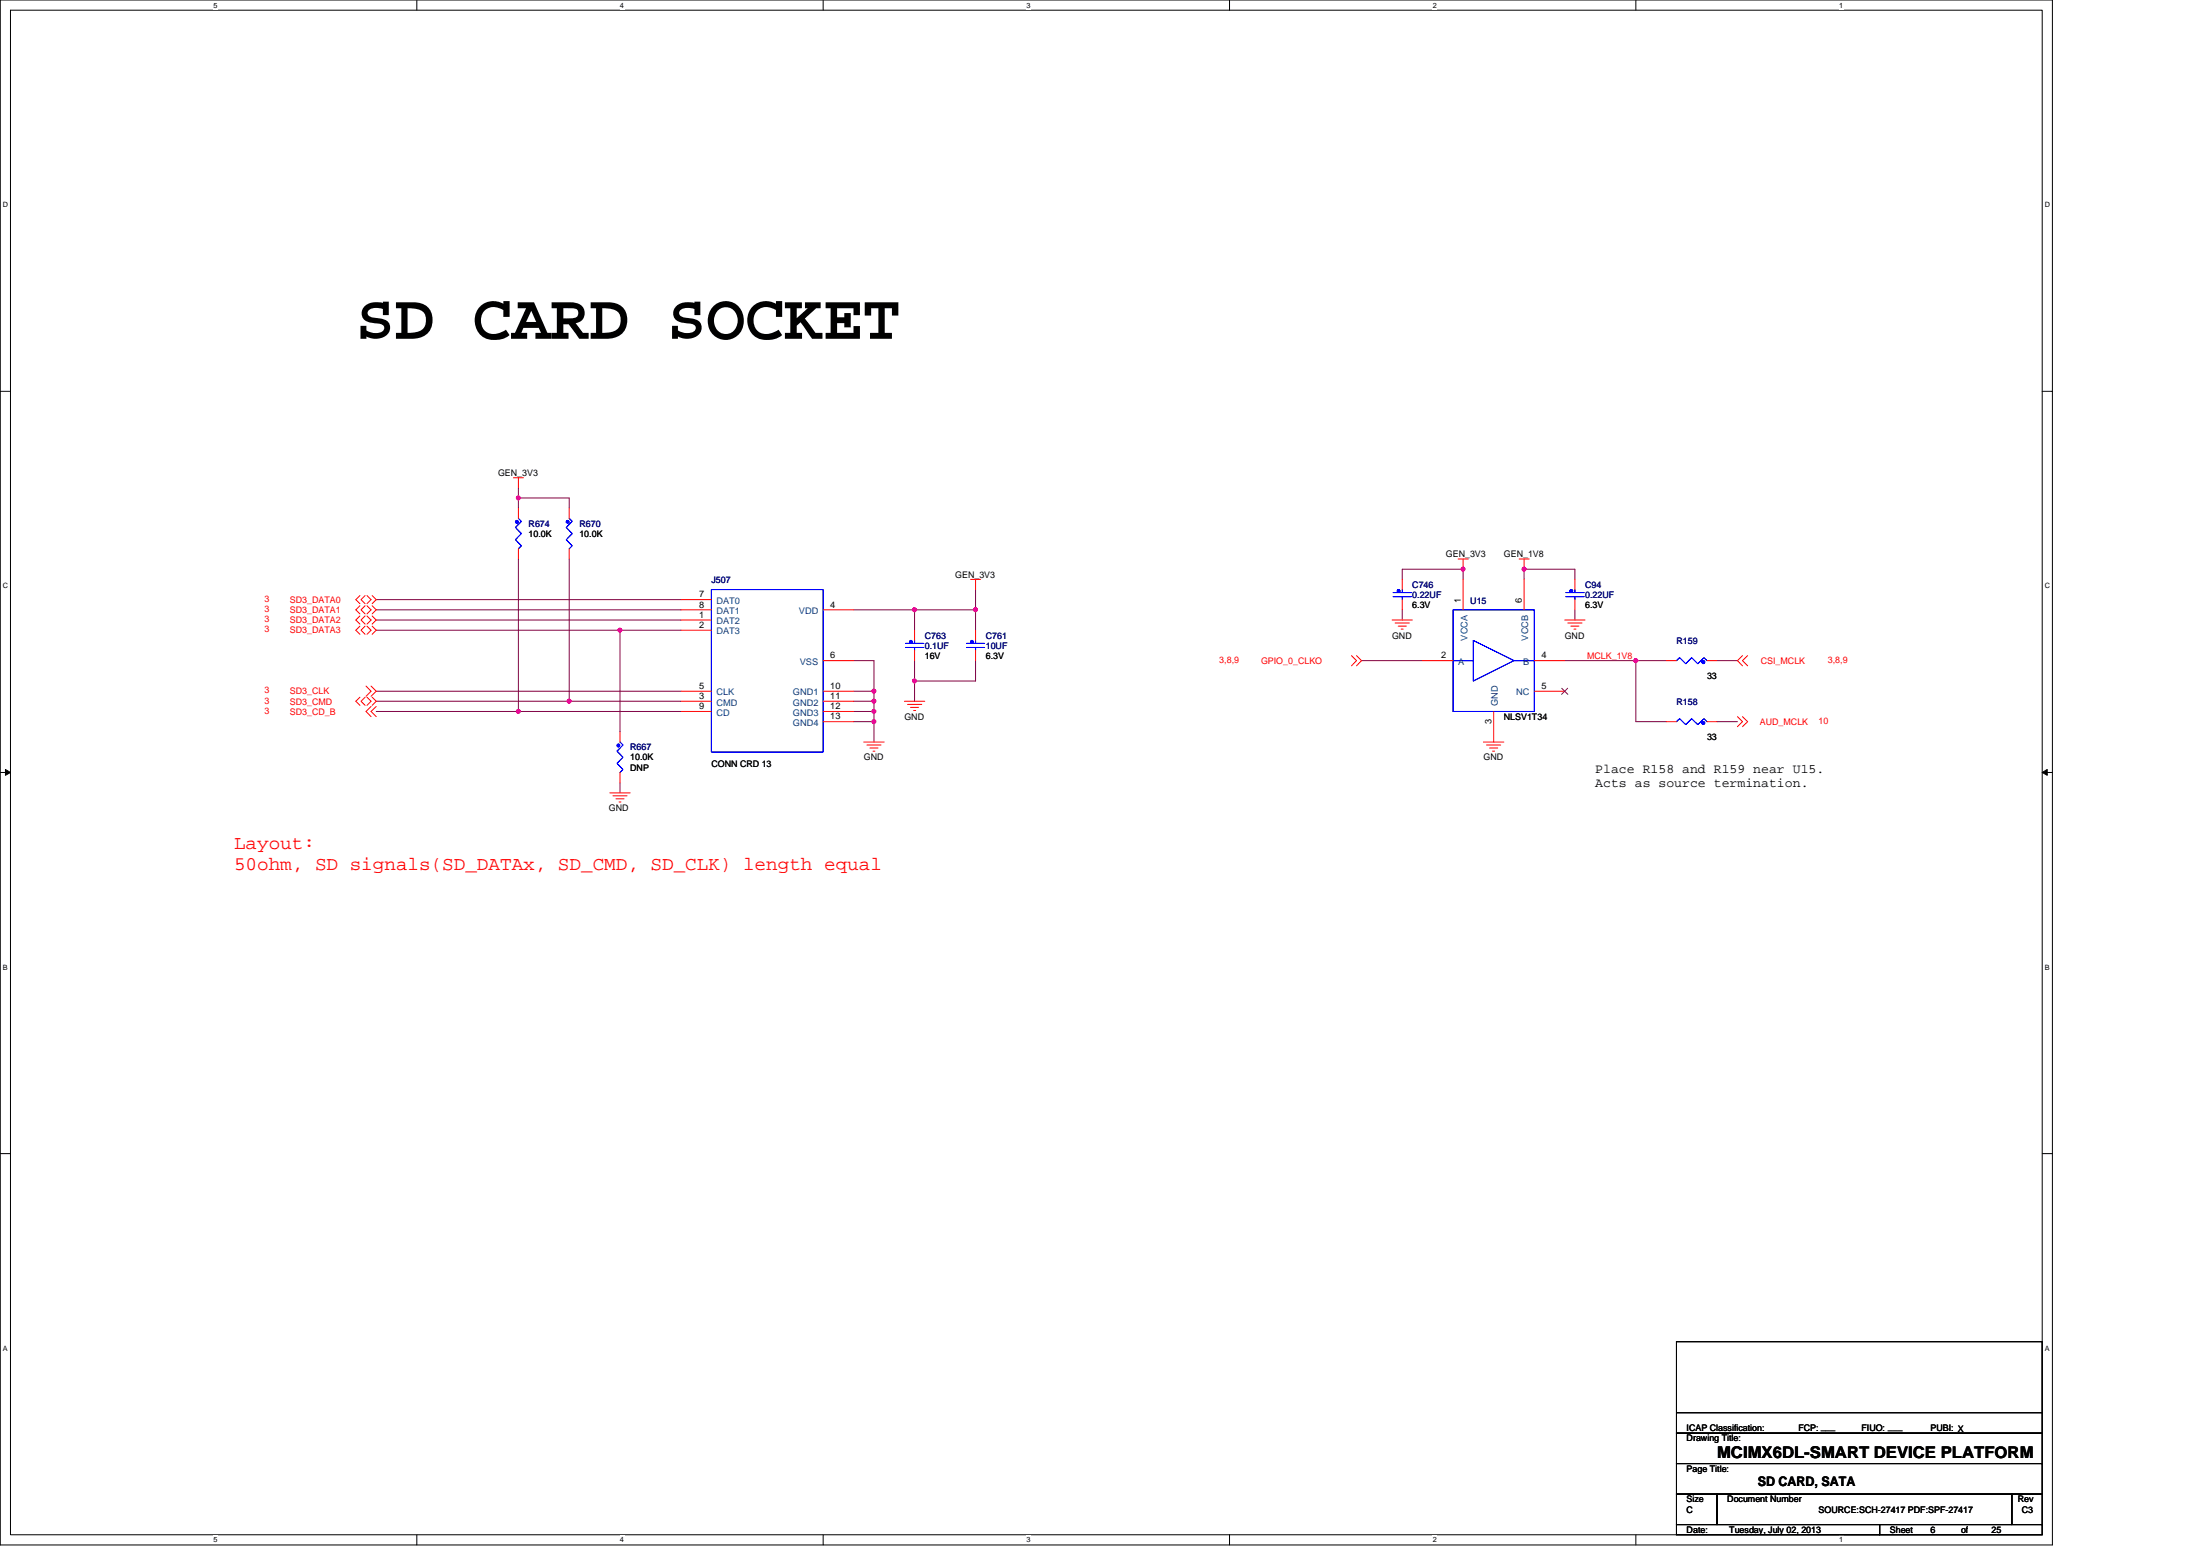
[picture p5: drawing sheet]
<svg xmlns="http://www.w3.org/2000/svg" width="297mm" height="210mm" viewBox="0 0 297 210" stroke-linecap="round" stroke-linejoin="round" font-family="sans-serif">
<path d="M0 0h277.1v208.5h-277.1zM1.4 1.4h274.3v205.7h-274.3z" fill="none" stroke="#000" stroke-width=".14"/>
<g fill="#fff">
<path d="M28.8 .1h.6v1.1h-.6z"/>
<path d="M28.8 207.3h.6v1.1h-.6z"/>
</g>
<path d="M56.3 0v1.4M56.3 207.1v1.4" fill="none" stroke="#000" stroke-width=".14"/>
<g fill="#fff">
<path d="M83.7 .1h.6v1.1h-.6z"/>
<path d="M83.7 207.3h.6v1.1h-.6z"/>
</g>
<path d="M111.1 0v1.4M111.1 207.1v1.4" fill="none" stroke="#000" stroke-width=".14"/>
<g fill="#fff">
<path d="M138.6 .1h.5v1.1h-.5z"/>
<path d="M138.6 207.3h.5v1.1h-.5z"/>
</g>
<path d="M166 0v1.4M166 207.1v1.4" fill="none" stroke="#000" stroke-width=".14"/>
<g fill="#fff">
<path d="M193.4 .1h.6v1.1h-.6z"/>
<path d="M193.4 207.3h.6v1.1h-.6z"/>
</g>
<path d="M220.9 0v1.4M220.9 207.1v1.4" fill="none" stroke="#000" stroke-width=".14"/>
<g fill="#fff">
<path d="M248.3 .1h.6v1.1h-.6z"/>
<path d="M248.3 207.3h.6v1.1h-.6z"/>
<path d="M.4 27.1h.7v1.1h-.7z"/>
<path d="M276.1 27.1h.7v1.1h-.7z"/>
<path d="M.4 78.5h.7v1.1h-.7z"/>
<path d="M276.1 78.5h.7v1.1h-.7z"/>
</g>
<path d="M0 52.8h1.4M275.7 52.8h1.4" fill="none" stroke="#000" stroke-width=".14"/>
<g fill="#fff">
<path d="M.4 130h.7v1.1h-.7z"/>
<path d="M276.1 130h.7v1.1h-.7z"/>
</g>
<path d="M0 104.2h1.4M275.7 104.2h1.4" fill="none" stroke="#000" stroke-width=".14"/>
<path d="M.7 103.8l.7 .4-.7 .4zM275.7 104.2l.7-.4v.8z" fill="#000" stroke="#000" stroke-width=".14"/>
<g fill="#fff">
<path d="M.4 181.4h.7v1.1h-.7z"/>
<path d="M276.1 181.4h.7v1.1h-.7z"/>
</g>
<path d="M0 155.7h1.4M275.7 155.7h1.4M226.4 193.4h49.3v4.1h-49.3zM226.4 197.5h49.3v4.1h-49.3zM226.4 181.1h49.3v12.3h-49.3zM226.4 190.6h49.3M226.4 205.7h27.4v1.4h-27.4zM226.4 201.6h5.4v4.1h-5.4zM231.8 201.6h39.8v4.1h-39.8zM253.8 205.7h21.9v1.4h-21.9zM271.6 201.6h4.1v4.1h-4.1z" fill="none" stroke="#000" stroke-width=".14"/>
<g fill="none" stroke="#800040" stroke-width=".14">
<path d="M70 75.4v20.6M70 67.2h6.9v1.4M70 67.2v1.4M70 65.8v1.4M76.9 75.4v19.2M131.7 79.6v2.7M189.3 78.2v-1.4h8.2v1.4M205.8 78.2v-1.4h6.8v1.4M50.8 83.7h41.1M50.8 96h19.2M50.8 85h32.9M50.8 80.9h41.1"/>
<path d="M50.8 82.3h41.1M50.8 94.6h26.1M50.8 93.3h41.1M70 96h21.9M76.9 94.6h15M83.7 85h8.2M83.7 85v13.8M115.2 93.3h2.8M115.2 89.2h2.8v4.1M115.2 97.4h2.8M115.2 96h2.8M115.2 94.6h2.8"/>
<path d="M115.2 82.3h8.3M118 96v1.4M118 93.3v1.3M118 97.4v2.7M118 94.6v1.4M123.5 82.3h8.2M123.5 91.9v2.7M123.5 82.3v2.7M123.5 89.2v2.7M131.7 82.3v2.7M131.7 89.2v2.7h-8.2M183.8 89.2h8.3"/>
<path d="M189.3 82.3v1.4M211.3 89.2h9.6M212.6 82.3v1.4M225 89.2h-4.1v8.2h4.1M231.8 89.2h2.8M231.8 97.4h2.8M83.7 105.6v1.4"/>
</g>
<g fill="#f0f" stroke="#f0f" stroke-width=".14">
<circle cx="131.7" cy="82.3" r=".27"/>
<circle cx="123.5" cy="82.3" r=".27"/>
<circle cx="118" cy="96" r=".27"/>
<circle cx="70" cy="67.2" r=".27"/>
<circle cx="118" cy="94.6" r=".27"/>
<circle cx="118" cy="93.3" r=".27"/>
<circle cx="118" cy="97.4" r=".27"/>
<circle cx="70" cy="96" r=".27"/>
<circle cx="76.8" cy="94.6" r=".27"/>
<circle cx="83.7" cy="85" r=".27"/>
<circle cx="123.5" cy="91.9" r=".27"/>
<circle cx="197.5" cy="76.8" r=".27"/>
<circle cx="205.8" cy="76.8" r=".27"/>
<circle cx="220.9" cy="89.1" r=".27"/>
</g>
<g fill="none" stroke="#f00" stroke-width=".14">
<path d="M69.3 64.5h1.4M70 64.5v1.3M70 68.6v1.4M70 74.1v1.3M76.9 68.6v1.4M76.9 74.1v1.3M131 78.2h1.4M131.7 78.2v1.4M189.3 78.2v1.4M196.9 75.4h1.3M197.5 75.4v1.4M197.5 78.2v4.1"/>
<path d="M205.1 75.4h1.4M205.8 75.4v1.4M205.8 78.2v4.1M212.6 78.2v1.4M48.6 80.4l-.6 .5 .6 .6M48.6 81.7l-.6 .6 .6 .5M48.6 83.1l-.6 .6 .6 .5M48.6 84.5l-.6 .5 .6 .6M48.6 94.1l-.6 .5 .6 .6M49.3 80.4l-.6 .5 .6 .6M49.3 81.7l-.6 .6 .6 .5M49.3 83.1l-.6 .6 .6 .5"/>
<path d="M49.3 84.5l-.6 .5 .6 .6M49.3 94.1l-.6 .5 .6 .6M49.4 92.6l.7 .7-.7 .7M49.5 80.4l.6 .5-.6 .6M49.5 81.7l.6 .6-.6 .5M49.5 83.1l.6 .6-.6 .5M49.5 84.5l.6 .5-.6 .6M49.5 94.1l.6 .5-.6 .6M50.1 92.6l.7 .7-.7 .7M50.1 95.3l-.7 .7 .7 .7M50.2 80.4l.6 .5-.6 .6M50.2 81.7l.6 .6-.6 .5"/>
<path d="M50.2 83.1l.6 .6-.6 .5M50.2 84.5l.6 .5-.6 .6M50.2 94.1l.6 .5-.6 .6M50.8 95.3l-.7 .7 .7 .7M83.7 98.8v1.3M91.9 83.7h4.2M91.9 85h4.2M91.9 94.6h4.2M91.9 93.3h4.2M91.9 80.9h4.2M91.9 82.3h4.2M91.9 96h4.2"/>
<path d="M111.1 82.3h4.1M111.1 93.3h4.1M111.1 94.6h4.1M111.1 96h4.1M111.1 97.4h4.1M111.1 89.2h4.1M122.1 94.6h2.8M122.5 95.1h2M122.9 95.5h1.1M123.4 95.9h.2M123.5 85v1.4M123.5 87.8v1.4"/>
<path d="M131.7 85v1.4M131.7 87.8v1.4M182.5 88.5l.7 .7-.7 .7M183.2 88.5l.6 .7-.6 .7M188 83.7h2.7M188.4 84.1h1.9M188.8 84.5h1.1M189.2 84.9h.3M189.3 80.9v1.4M192.1 89.2h4.1M201.7 96v4.1M207.2 89.2h4.1"/>
<path d="M207.2 93.3h4.1M211.3 83.7h2.7M211.7 84.1h1.9M212.1 84.5h1.1M212.5 84.9h.3M212.6 80.9v1.4M225 89.2h1.4M225 97.4h1.4M230.5 89.2h1.3M230.5 97.4h1.3M234.6 96.7l.7 .7-.7 .7M235.3 96.7l.7 .7-.7 .7"/>
<path d="M235.3 88.5l-.7 .7 .7 .7M236 88.5l-.7 .7 .7 .7M82.3 107h2.8M82.8 107.4h1.9M83.2 107.8h1.1M83.6 108.2h.2M83.7 104.2v1.4M116.6 100.1h2.8M117 100.5h2M117.5 100.9h1.1M117.9 101.4h.2M200.3 100.1h2.7"/>
<path d="M200.7 100.5h1.9M201.1 100.9h1.1M201.5 101.4h.3"/>
</g>
<g fill="none" stroke="#00f" stroke-width=".14">
<path d="M70 70l.4 .4-.8 .8 .8 .8-.8 .8 .8 .9-.4 .4M76.9 70l.4 .4-.8 .8 .8 .8-.8 .8 .8 .9-.4 .4M96.1 79.6h15v21.9h-15zM188.1 80h2.5M189.3 79.6v.4M211.4 80h2.5M212.6 79.6v.4M122.3 87.4h2.4M122.3 86.8h2.4M123.5 87.4v.4M123.5 86.4v.4M130.5 87.4h2.4"/>
<path d="M130.5 86.8h2.4M131.7 87.4v.4M131.7 86.4v.4M188.1 80.5h2.5M189.3 80.5v.4M196.2 89.2h2.7M196.2 82.3h11v13.7h-11zM198.9 86.4l5.5 2.8-5.5 2.7zM204.4 89.2h2.8M211.4 80.5h2.5M212.6 80.5v.4M226.4 89.2l.4-.4 .8 .8 .8-.8 .8 .8 .9-.8 .4 .4"/>
<path d="M226.4 97.4l.4-.4 .8 .8 .8-.8 .8 .8 .9-.8 .4 .4M83.7 100.1l.4 .4-.8 .9 .8 .8-.8 .8 .8 .8-.4 .4"/>
</g>
<g fill="#00f" stroke="#00f" stroke-width=".14">
<path d="M188.7 79.6h.3v.3h-.3z" fill-rule="evenodd"/>
<path d="M188.7 79.6h.3v.3h-.3z" fill-rule="evenodd"/>
<path d="M229.8 97.4h.3v.3h-.3z" fill-rule="evenodd"/>
<path d="M229.8 97.4h.3v.3h-.3z" fill-rule="evenodd"/>
<circle cx="83.5" cy="100.6" r=".19"/>
<circle cx="212.2" cy="79.8" r=".19"/>
<circle cx="69.8" cy="70.4" r=".19"/>
<circle cx="76.6" cy="70.4" r=".19"/>
<circle cx="123" cy="86.6" r=".19"/>
<circle cx="230" cy="89.4" r=".2"/>
<circle cx="131.2" cy="86.6" r=".19"/>
</g>
<path d="M210.9 92.9l.8 .8M211.7 92.9l-.9 .8" fill="none" stroke="#804000" stroke-width=".14"/>
<text font-size="8.8" x="48" y="45.7">SD CARD SOCKET</text>
<g font-size="2.6" fill="#f00">
<text x="31.6" y="114.6">Layout:</text>
<text x="31.6" y="117.4">50ohm, SD signals(SD_DATAx, SD_CMD, SD_CLK) length equal</text>
</g>
<text font-size="2.2" x="231.8" y="196.8">MCIMX6DL-SMART DEVICE PLATFORM</text>
<g font-size="1.8">
<text x="215.4" y="104.3">Place R158 and R159 near U15.</text>
<text x="215.4" y="106.2">Acts as source termination.</text>
<text x="237.3" y="200.5">SD CARD, SATA</text>
</g>
<g font-size="1.2">
<text x="67.2" y="64.2">GEN_3V3</text>
<text x="71.4" y="72.5">10.0K</text>
<text x="78.2" y="72.5">10.0K</text>
<text x="129" y="77.9">GEN_3V3</text>
<text x="195.2" y="75.2">GEN_3V3</text>
<text x="203" y="75.2">GEN_1V8</text>
<text x="94.4" y="83.4">1</text>
<text x="94.4" y="80.6">7</text>
<text x="94.4" y="82">8</text>
<text x="112.1" y="82">4</text>
<text x="190.7" y="82">6.3V</text>
<text x="197.2" y="81.3" transform="rotate(-90 197.2 81.3)">1</text>
<text x="205.5" y="81.3" transform="rotate(-90 205.5 81.3)">6</text>
<text x="214" y="82">6.3V</text>
<text x="94.4" y="84.8">2</text>
<text x="112.1" y="88.9">6</text>
<text x="124.9" y="88.9">16V</text>
<text x="133.1" y="88.9">6.3V</text>
<text x="188" y="86.2">GND</text>
<text x="194.6" y="88.9">2</text>
<text x="208.1" y="88.9">4</text>
<text x="211.3" y="86.2">GND</text>
<text x="94.4" y="94.3">3</text>
<text x="94.4" y="93">5</text>
<text x="94.4" y="95.7">9</text>
<text x="112.1" y="93">10</text>
<text x="112.1" y="94.3">11</text>
<text x="112.1" y="95.7">12</text>
<text x="208.1" y="93">5</text>
<text x="230.5" y="91.7">33</text>
<text x="112.1" y="97.1">13</text>
<text x="122.1" y="97.1">GND</text>
<text x="201.4" y="97.7" transform="rotate(-90 201.4 97.7)">3</text>
<text x="203" y="97.1">NLSV1T34</text>
<text x="230.5" y="99.9">33</text>
<text x="85.1" y="102.6">10.0K</text>
<text x="85.1" y="104">DNP</text>
<text x="96.1" y="103.4">CONN CRD 13</text>
<text x="116.6" y="102.6">GND</text>
<text x="200.3" y="102.6">GND</text>
<text x="82.2" y="109.5">GND</text>
<text x="227.7" y="193.1">ICAP Classification:</text>
<text x="227.7" y="194.5">Drawing Title:</text>
<text x="242.8" y="193.1">FCP: ___</text>
<text x="251.3" y="193.1">FIUO: ___</text>
<text x="260.6" y="193.1">PUBI: X</text>
<text x="227.7" y="202.8">Size</text>
<text x="227.7" y="198.6">Page Title:</text>
<text x="233.2" y="202.8">Document Number</text>
<text x="272.4" y="202.8">Rev</text>
<text x="227.7" y="204.1">C</text>
<text x="227.7" y="206.9">Date:</text>
<text x="233.5" y="206.9">Tuesday, July 02, 2013</text>
<text x="245.6" y="204.1">SOURCE:SCH-27417 PDF:SPF-27417</text>
<text x="255.2" y="206.9">Sheet</text>
<text x="260.6" y="206.9">6</text>
<text x="264.8" y="206.9">of</text>
<text x="268.9" y="206.9">25</text>
<text x="273" y="204.1">C3</text>
</g>
<g font-size="1.2" fill="#000080">
<text x="71.4" y="71.1">R674</text>
<text x="78.2" y="71.1">R670</text>
<text x="96.1" y="78.6">J507</text>
<text x="190.7" y="79.3">C746</text>
<text x="190.7" y="80.7">0.22UF</text>
<text x="198.5" y="81.5">U15</text>
<text x="214" y="79.3">C94</text>
<text x="214" y="80.7">0.22UF</text>
<text x="124.9" y="86.2">C763</text>
<text x="124.9" y="87.5">0.1UF</text>
<text x="133.1" y="86.2">C761</text>
<text x="133.1" y="87.5">10UF</text>
<text x="226.4" y="86.8">R159</text>
<text x="226.4" y="95.1">R158</text>
<text x="85.1" y="101.3">R667</text>
</g>
<g font-size="1.2" fill="#f00">
<text x="35.7" y="81.2">3</text>
<text x="35.7" y="82.6">3</text>
<text x="35.7" y="84">3</text>
<text x="39.1" y="81.4">SD3_DATA0</text>
<text x="39.1" y="82.7">SD3_DATA1</text>
<text x="35.7" y="85.3">3</text>
<text x="39.1" y="84.1">SD3_DATA2</text>
<text x="39.1" y="85.5">SD3_DATA3</text>
<text x="164.6" y="89.5">3,8,9</text>
<text x="170.3" y="89.6">GPIO_0_CLKO</text>
<text x="214.3" y="88.9">MCLK_1V8</text>
<text x="237.7" y="89.6">CSI_MCLK</text>
<text x="246.8" y="89.5">3,8,9</text>
<text x="35.7" y="95">3</text>
<text x="35.7" y="93.6">3</text>
<text x="39.1" y="95.1">SD3_CMD</text>
<text x="39.1" y="93.7">SD3_CLK</text>
<text x="35.7" y="96.3">3</text>
<text x="39.1" y="96.5">SD3_CD_B</text>
<text x="237.6" y="97.8">AUD_MCLK</text>
<text x="245.6" y="97.7">10</text>
</g>
<g font-size="1.2" fill="#004080">
<text x="96.7" y="81.5">DAT0</text>
<text x="96.7" y="82.9">DAT1</text>
<text x="107.9" y="82.9">VDD</text>
<text x="96.7" y="84.2">DAT2</text>
<text x="96.7" y="85.6">DAT3</text>
<text x="108" y="89.7">VSS</text>
<text x="196.9" y="89.7">A</text>
<text x="198.1" y="86.4" transform="rotate(-90 198.1 86.4)">VCCA</text>
<text x="205.7" y="89.7">B</text>
<text x="206.4" y="86.4" transform="rotate(-90 206.4 86.4)">VCCB</text>
<text x="96.7" y="95.2">CMD</text>
<text x="96.7" y="93.9">CLK</text>
<text x="107.1" y="93.9">GND1</text>
<text x="107.1" y="95.2">GND2</text>
<text x="202.2" y="95.3" transform="rotate(-90 202.2 95.3)">GND</text>
<text x="204.7" y="93.9">NC</text>
<text x="96.7" y="96.6">CD</text>
<text x="107.1" y="96.6">GND3</text>
<text x="107.1" y="98">GND4</text>
</g>
<g font-size="1">
<text x="28.8" y="1">5</text>
<text x="83.7" y="1">4</text>
<text x="138.6" y="1">3</text>
<text x="193.4" y="1">2</text>
<text x="248.3" y="1">1</text>
<text x=".4" y="28">D</text>
<text x="276.1" y="28">D</text>
<text x=".4" y="79.4">C</text>
<text x="276.1" y="79.4">C</text>
<text x=".4" y="130.9">B</text>
<text x="276.1" y="130.9">B</text>
<text x=".4" y="182.3">A</text>
<text x="276.1" y="182.3">A</text>
<text x="28.8" y="208.2">5</text>
<text x="83.7" y="208.2">4</text>
<text x="138.6" y="208.2">3</text>
<text x="193.4" y="208.2">2</text>
<text x="248.3" y="208.2">1</text>
</g>
</svg>
